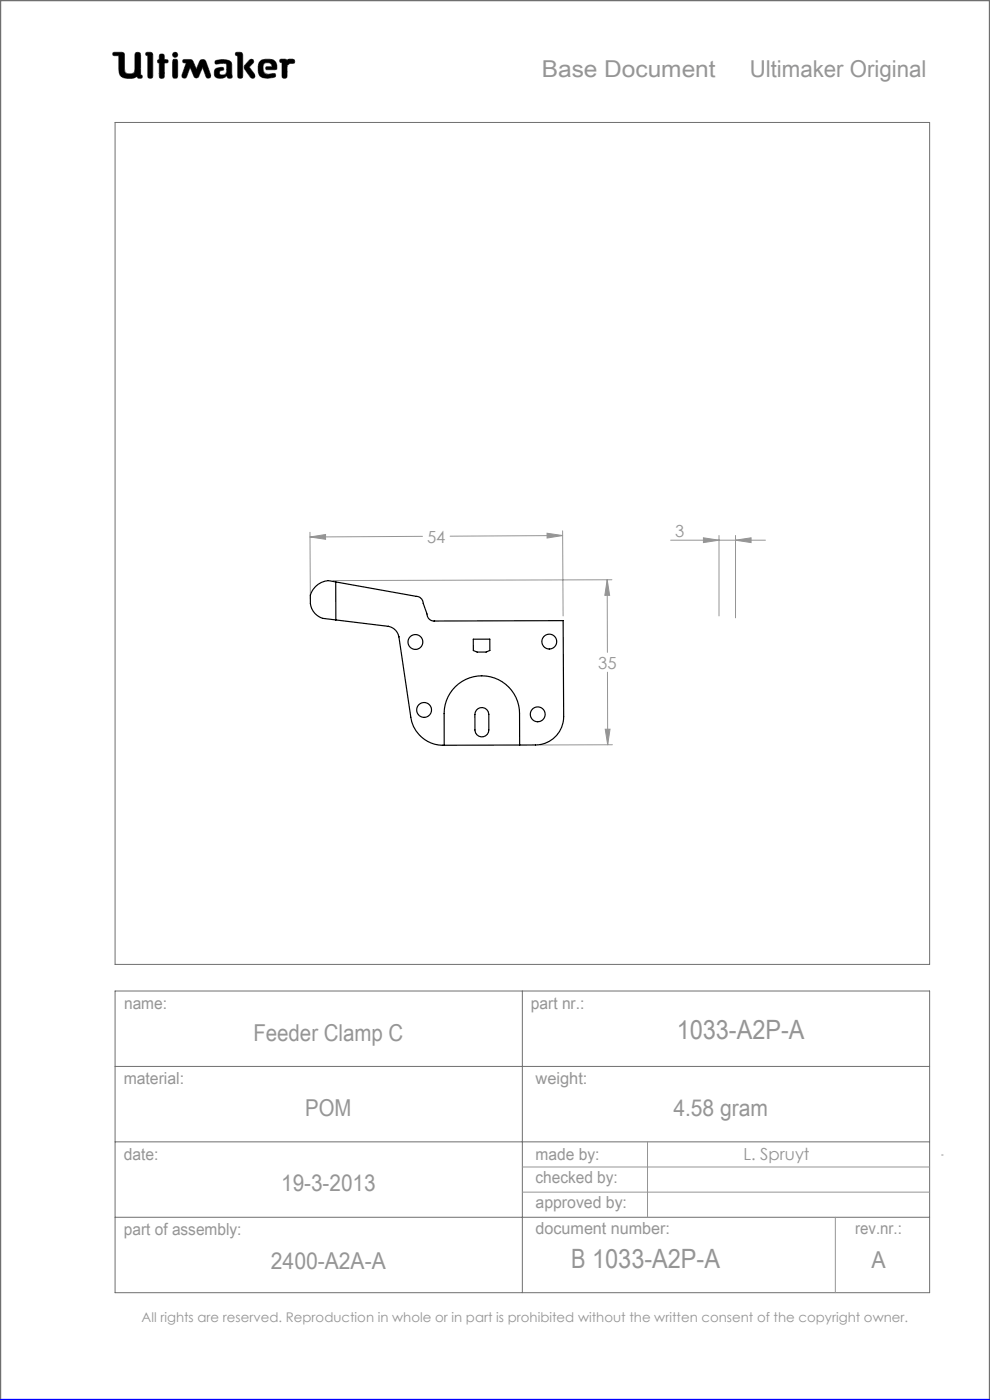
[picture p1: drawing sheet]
<svg xmlns="http://www.w3.org/2000/svg" width="210mm" height="297mm" viewBox="0 0 210 297" stroke-linecap="round" stroke-linejoin="round" font-family="sans-serif">
<g fill="none" stroke="#6f6f6f" stroke-width=".21">
<path d="M24 11.1h1.8l.5 .2 .2 4a1.62 1.62 0 0 0 2 0l.2-4a.65 .65 0 0 1 .7-.2 .65 .65 0 0 1 .4 .6v4.2l.3 .1-.1 .6a.65 .65 0 0 1-.9-.3 4 4 0 0 1-3 .2l-.6-.5-.2-.6-.1-3.6h-1.2l-.1-.3zM29.1 16.2v.1M31 11.1l1.2 .1 .2 .4v4.8a.59 .59 0 0 1-.7 .2 .59 .59 0 0 1-.4-.5v-4.3l-.4-.1zM33.8 13.4h.1M33.8 12.6h.1M33.8 12.6l-.3 .1-.1 .3 .1 .3 .3 .1M33.8 12.6v-1a.59 .59 0 0 1 .7-.1 .59 .59 0 0 1 .4 .5v.6l.6 .1a.4 .4 0 0 1 0 .6l-.6 .1-.1 3.1a.59 .59 0 0 1-.6 .1 .59 .59 0 0 1-.4-.5v-2.7M36.8 12.6h.7l.2 .5v3l-.2 .4-.3 .1-.4-.1-.2-.4v-3zM38.9 12.7l1.3-.1 .6 .2 .8 1.9 .9-2 .6-.1 .4 .1 1.2 3.2v.5l-.4 .2-.4-.1-.9-2.2-.9 2-.5 .3-.3-.2-1-2.1-.7 1.9-.3 .4-.5-.1-.2-.1v-.5l.9-2.6-.7-.1zM42.1 16.2h.1M45.7 12.9a3.6 3.6 0 0 1 3.3 .3l.2 .5v2.1a.53 .53 0 0 1-.2 .8l-.7-.1-.2-.4a1.97 1.97 0 0 1-2.5 .2 1.34 1.34 0 0 1 .4-1.8l1.3-.2 .1 .6a.74 .74 0 0 0-.9 .7 .95 .95 0 0 0 1.4 .1l.2-.6-.1-1.5a2.7 2.7 0 0 0-2 0l-.4-.2zM50.1 11.1l1.2 .1 .2 .4-.1 4.8a.59 .59 0 0 1-.6 .2 .59 .59 0 0 1-.4-.5v-4.3l-.4-.1z"/>
<path d="M52.9 12.8l.4-.2 .4 .1 .1 .4-.9 1.1 1.1 1.5 .1 .6-.2 .3h-.4a5.9 5.9 0 0 1-1.7-2.3l.2-.5zM56.6 14.8h.1M56.6 14.8l-.3-.3 .2-.3 1.2-.1-.2-.5a1.04 1.04 0 0 0-1.7 .5l.2 1.3 .8 .4M56.6 14.8h1.7l.4-.2a1.66 1.66 0 0 0-1.5-2l-1.7 .1a2.65 2.65 0 0 0-.3 3.5 3.5 3.5 0 0 0 3.2 .1l.1-.3-.2-.4-1.5 .2M56.8 15.8h.1M59.5 12.6h1.1l.3 .2a1.21 1.21 0 0 1 1.5-.1l.1 .6-1 .2-.6 .4-.1 2.5a.59 .59 0 0 1-.6 .2 .59 .59 0 0 1-.4-.5v-2.8l-.4-.2zM24.4 26h172.8v178.6h-172.8zM24.4 210.2h172.8v64h-172.8zM110.8 210.2v64M24.4 226.2h172.8M24.4 242.2h172.8M24.4 258.2h172.8"/>
<circle cx="37.2" cy="11.6" r=".56"/>
</g>
<path d="M0 297v-297h210v297" fill="none" stroke="#6f6f6f" stroke-width=".5"/>
<g fill="none" stroke="#959595" stroke-width=".21">
<path d="M65.8 112.9v14.2M65.8 113.9l3.3-.5v1zM89.6 113.8l-23.8 .1M116 113.1l3.3 .5-3.3 .5zM119.3 112.6l.1 18.1M119.3 113.6l-23.8 .1M142.3 114.6h20.1M149.2 114.1l3.3 .5-3.3 .5zM152.5 113.6v17.1M156 113.6v17.5M156 114.6l3.3-.5v1zM128.8 123v15.4"/>
<path d="M128.8 123l.5 3.3h-1zM129.8 123l-59.2 .2M128.4 154.7h1l-.5 3.3zM128.9 142.6v15.4M129.9 158h-15.3M110.8 247.6h86.4M110.8 252.9h86.4M137.4 242.2v16M177.2 258.2v16M199.7 245h.4"/>
</g>
<path d="M0 297h210" fill="none" stroke="#00f" stroke-width=".5"/>
<path d="M45.7 12.9l-.1 .4 .2 .3 1.7-.2 .6 .2-.1 1.8-.2 .4-.5 .1a.54 .54 0 0 1-.8-.5 .54 .54 0 0 1 .8-.5l.2-.1-.1-.4-.4-.1a1.31 1.31 0 0 0-1.5 .9 1.14 1.14 0 0 0 .3 1.2 1.14 1.14 0 0 0 1.2 .2l.8-.3a.23 .23 0 0 1 .3-.2 .23 .23 0 0 1 .2 .4 .58 .58 0 0 0 .8 .1 .58 .58 0 0 0 .1-.9v-2a1.32 1.32 0 0 0-1.7-1.1zM50 11.2v.5l.4 .1v4.5l.2 .3h.6l.3-.4v-4.7l-.4-.4zM53 12.7l-1.1 1.2-.1 .5 1.4 2.1 .6 .1 .3-.3v-.4l-1.2-1.7 .9-.9v-.4l-.3-.3zM55.1 13a2.66 2.66 0 0 0 .3 3.4l1.4 .2 1.3-.2 .4-.3-.2-.5-1.5 .2-.6-.2-.3-.4-.1-.9a.98 .98 0 0 1 .7-1 .98 .98 0 0 1 1.1 .5l.1 .3-1.2 .1-.1 .4 .2 .2h1.6a.49 .49 0 0 0 .5-.2 .49 .49 0 0 0 0-.6 1.57 1.57 0 0 0-2-1.4h-.9zM59.4 12.6v.5l.4 .2v3l.3 .3h.5l.3-.4v-2.3l.6-.4 .9-.1 .1-.6-.4-.3-.9 .1-.3 .2-.3-.2zM36.7 12.6l-.1 3.7 .2 .3h.6l.3-.4v-3.3l-.3-.3zM36.6 11.6a.56 .56 0 0 0 1.1 0 .56 .56 0 0 0-1.1 0zM33.9 11.6l-.1 1-.3 .2-.1 .3 .4 .3v3l.2 .2h.5l.3-.1 .1-.3v-2.8l.7-.1 .1-.4-.2-.2-.6-.1-.2-1.1zM31 11.2l-.1 .5 .4 .1 .1 4.5 .2 .3h.5l.3-.4v-4.7l-.4-.4zM38.8 12.7v.6h.7l-.9 2.7 .2 .5 .4 .1 .3-.2 .8-2.1 .9 2 .2 .2h.4l.3-.2 .9-2 .8 2.1 .5 .2 .4-.3v-.4l-1-2.8-.3-.4-.5-.1-.4 .2-.9 1.9-.9-2-.5-.1zM24 11.2l-.1 .3 .2 .3h1.1v2.7a1.73 1.73 0 0 0 2.1 2.1 2.42 2.42 0 0 0 1.8-.4l.3 .4h.6l.2-.3-.1-.3-.3-.1v-4.3l-.1-.3-.2-.2h-.6l-.3 .4v3.4a.89 .89 0 0 1-1.3 .8 .81 .81 0 0 1-.9-1.1l-.1-3.3-.5-.2z" fill-rule="evenodd" fill="#000"/>
<path d="M116 113.1l3.3 .5-3.3 .5zM65.8 113.9l3.3-.5v1zM128.8 123l.5 3.3h-1zM128.4 154.7h1l-.5 3.3zM149.2 114.1l3.3 .5-3.3 .5zM156 114.6l3.3-.5v1z" fill="#959595"/>
<g fill="none" stroke="#000" stroke-width=".25">
<path d="M71.2 123.5l17.4 3a1.49 1.49 0 0 1 1.2 1.5l.8 2.3a1.49 1.49 0 0 0 1.6 1.4h27.3l.1 20.3a6 6 0 0 1-6 6l-3.4 .1M71.2 123.5a4.2 4.2 0 0 0-5.4 2.8 4.2 4.2 0 0 0 1.9 4.6l.8 .3 2.7 .3M71.2 123.5v8M71.2 131.5l11.2 1.4M82.4 132.9h.1M82.4 132.9a2.78 2.78 0 0 1 2.2 2.2l2.5 17.1a6.9 6.9 0 0 0 6.8 5.9h16.3M100.4 135.6h3.5v2.4l-.8 .3h-1.9l-.8-.3zM101.1 150.7a1.47 1.47 0 0 1 1.6-.5 1.47 1.47 0 0 1 1 1.4v3.2a1.47 1.47 0 0 1-1.5 1.5 1.47 1.47 0 0 1-1.5-1.4v-3.3zM110.2 158.1v-6.8a8 8 0 0 0-8-7.9 8 8 0 0 0-8 8v6.7"/>
<circle cx="88.1" cy="136.2" r="1.57"/>
<circle cx="116.5" cy="136.1" r="1.57"/>
<circle cx="90" cy="150.6" r="1.57"/>
<circle cx="114.1" cy="151.5" r="1.57"/>
</g>
<g font-size="5.6" fill="#959595">
<text x="143.5" y="220.3">1033-A2P-A</text>
<text x="121.1" y="269.1">B 1033-A2P-A</text>
</g>
<g font-size="4.9" fill="#959595">
<text x="114.9" y="16.3">Base Document</text>
<text x="159" y="16.3">Ultimaker Original</text>
<text x="53.7" y="220.9">Feeder Clamp C</text>
<text x="64.7" y="236.7">POM</text>
<text x="142.8" y="236.7">4.58 gram</text>
<text x="59.6" y="252.7">19-3-2013</text>
<text x="57.5" y="269.3">2400-A2A-A</text>
<text x="184.9" y="269.1">A</text>
</g>
<g font-size="3.5" fill="#959595">
<text x="143.2" y="113.8">3</text>
<text x="90.6" y="115.1">54</text>
<text x="126.9" y="141.8">35</text>
<text x="26.3" y="214.1">name:</text>
<text x="112.6" y="214">part nr.:</text>
<text x="26.2" y="229.9">material:</text>
<text x="113.6" y="229.9">weight:</text>
<text x="26.3" y="246">date:</text>
<text x="113.6" y="246">made by:</text>
<text x="113.6" y="251.1">checked by:</text>
<text x="157.7" y="246.2">L. Spruyt</text>
<text x="113.6" y="256.3">approved by:</text>
<text x="26.3" y="262">part of assembly:</text>
<text x="113.6" y="261.8">document number:</text>
<text x="181.4" y="261.9">rev.nr.:</text>
</g>
<text font-size="2.8" fill="#959595" x="30" y="280.4">All rights are reserved. Reproduction in whole or in part is prohibited without the written consent of the copyright owner.</text>
</svg>
